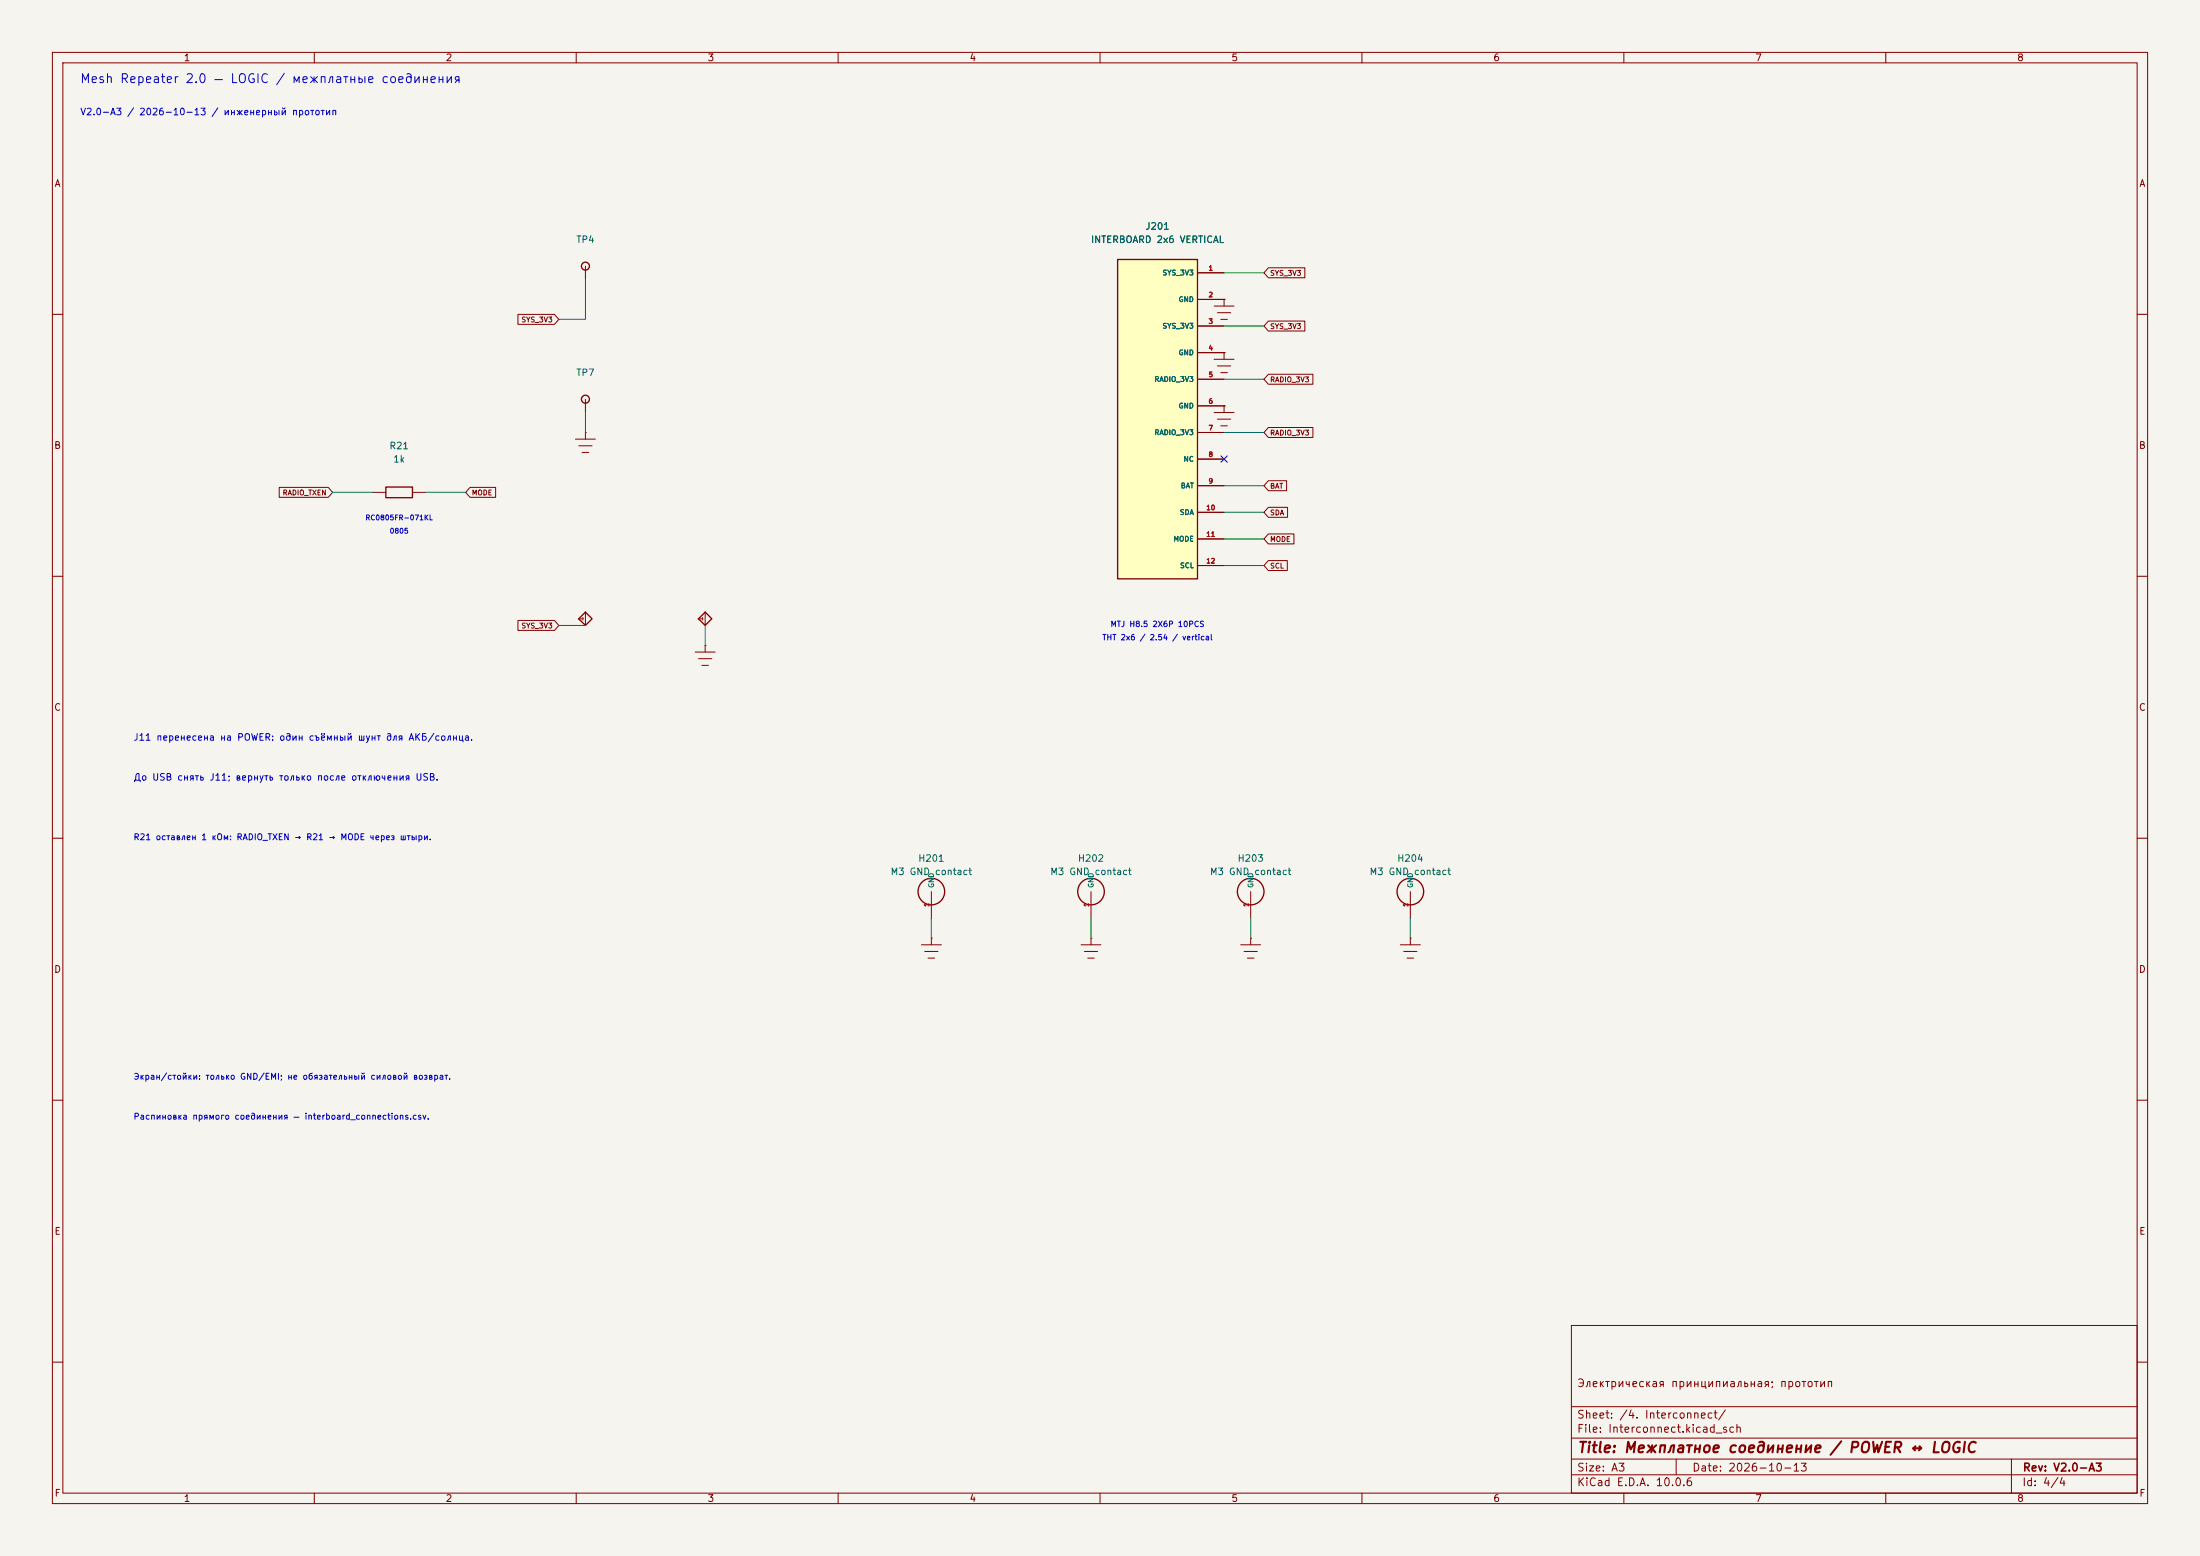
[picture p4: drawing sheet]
<svg xmlns="http://www.w3.org/2000/svg" width="420mm" height="297mm" viewBox="0 0 420 297" stroke-linecap="round" stroke-linejoin="round" font-family="sans-serif">
<path d="M0 0h420v297h-420z" fill="#f5f4ef" stroke="#f5f4ef" stroke-width=".19"/>
<g fill="none" stroke="#840000" stroke-width=".19">
<path d="M10 10h400v277h-400zM12 12h396v273h-396zM60 10v2M110 10v2M160 10v2M210 10v2M260 10v2M310 10v2M360 10v2M111.8 50.8v2.5M231.8 58.4h3.8M232.4 59.7h2.5"/>
<path d="M233.7 57.2h.1M233.7 57.2v1.2M10 60h2M111.8 76.2v2.5M231.8 78.7h3.8M233 61h1.3M233.7 77.5h.1M233.7 77.5v1.2M408 60h2M71.1 94h2.6M78.7 94h2.6M109.9 83.8h3.8"/>
<path d="M110.5 85.1h2.5M111.1 86.4h1.3M111.8 82.6h.1M111.8 82.6v1.2M232.4 80h2.5M233 81.3h1.3M10 110h2M111.8 116.8v2.6M134.6 116.8v2.6M408 110h2M132.7 124.5h3.8M133.3 125.7h2.6"/>
<path d="M134 127h1.3M134.6 123.2h.1M134.6 123.2v1.3M10 160h2M408 160h2M177.8 179.1h.1M177.8 170.2v5.1M177.8 179.1v1.2M208.3 179.1h.1M208.3 170.2v5.1M208.3 179.1v1.2M238.8 179.1h.1"/>
<path d="M238.8 170.2v5.1M238.8 179.1v1.2M269.2 179.1h.1M269.2 170.2v5.1M269.2 179.1v1.2M175.9 180.3h3.8M176.5 181.6h2.6M177.2 182.9h1.2M206.4 180.3h3.8M207 181.6h2.5M207.6 182.9h1.3M236.9 180.3h3.8"/>
<path d="M237.5 181.6h2.5M238.1 182.9h1.3M267.3 180.3h3.8M268 181.6h2.5M268.6 182.9h1.3M10 210h2M408 210h2M300 253h108v32h-108zM10 260h2M300 278.5h108M300 274.5h108M300 268.5h108"/>
<path d="M320 278.5v3M384 278.5v6.5M408 260h2M60 285v2M110 285v2M160 285v2M210 285v2M260 285v2M300 281.5h108M310 285v2M360 285v2"/>
</g>
<g fill="none" stroke="#840000" stroke-width=".25">
<path d="M73.7 93h5v2h-5zM110.5 118.1l1.3-1.3 1.2 1.3-1.2 1.3zM133.3 118.1l1.3-1.3 1.3 1.3-1.3 1.3z"/>
<circle cx="111.8" cy="50.8" r=".76"/>
<circle cx="111.8" cy="76.2" r=".76"/>
<circle cx="177.8" cy="170.2" r="2.54"/>
<circle cx="208.3" cy="170.2" r="2.54"/>
<circle cx="238.8" cy="170.2" r="2.54"/>
<circle cx="269.2" cy="170.2" r="2.54"/>
</g>
<path d="M213.4 49.5h15.2v61h-15.2z" fill="#ffffc2"/>
<path d="M213.4 49.5h15.2v61h-15.2z" fill="none" stroke="#840000" stroke-width=".25"/>
<g fill="none" stroke="#840000" stroke-width=".19">
<path d="M228.6 52.1h5.1M228.6 57.2h5.1M233.7 57.2h.1M242.1 51.1h7v1.9h-7l-.8-.9zM98.9 60h6.9l.9 1-.9 .9h-6.9zM228.6 62.2h5.1M228.6 67.3h5.1M228.6 72.4h5.1M228.6 77.5h5.1M231.8 68.6h3.8M232.4 69.9h2.5M233 71.1h1.3"/>
<path d="M233.7 67.3h.1M233.7 77.5h.1M233.7 67.3v1.3M242.1 71.4h8.5v1.9h-8.5l-.8-.9zM242.1 61.3h7v1.9h-7l-.8-1zM53.3 93h9.4l.8 1-.8 .9h-9.4zM89.7 93h4.9v1.9h-4.9l-.8-.9zM228.6 82.6h5.1M228.6 87.6h5.1M228.6 92.7h5.1M228.6 97.8h5.1M242.1 81.6h8.5v1.9h-8.5l-.8-.9z"/>
<path d="M242.1 91.8h3.5v1.9h-3.5l-.8-1zM242.1 96.8h3.7v1.9h-3.7l-.8-.9zM98.9 118.4h6.9l.9 1-.9 .9h-6.9zM228.6 102.9h5.1M228.6 108h5.1M242.1 107h3.7v1.9h-3.7l-.8-.9zM242.1 101.9h4.9v1.9h-4.9l-.8-.9z"/>
</g>
<g fill="none" stroke="#009600" stroke-width=".19">
<path d="M111.8 53.3v7.7h-5.1M233.7 52.1h7.6M111.8 78.7v3.9M233.7 72.4h7.6M233.7 62.2h7.6M63.5 94h7.6M81.3 94h7.6M233.7 92.7h7.6M233.7 82.6h7.6M233.7 97.8h7.6M106.7 119.4h5.1M134.6 119.4v3.8"/>
<path d="M233.7 102.9h7.6M233.7 108h7.6M177.8 175.3v3.8M208.3 175.3v3.8M238.8 175.3v3.8M269.2 175.3v3.8"/>
</g>
<path d="M233.1 87l1.2 1.2M234.3 87l-1.2 1.2" fill="none" stroke="#000084" stroke-width=".19"/>
<text font-size="2" fill="#840000" x="301" y="277.8">Title: Межплатное соединение / POWER ↔ LOGIC</text>
<text font-size="1.7" fill="#0000c2" x="15.2" y="16.3">Mesh Repeater 2.0 — LOGIC / межплатные соединения</text>
<g font-size="1.5" fill="#840000">
<text x="300.9" y="265.1">Электрическая принципиальная; прототип</text>
<text x="300.9" y="273.8">File: Interconnect.kicad_sch</text>
<text x="300.9" y="271.1">Sheet: /4. Interconnect/</text>
<text x="300.9" y="281.2">Size: A3</text>
<text x="322.9" y="281.2">Date: 2026-10-13</text>
<text x="386" y="281.2">Rev: V2.0-A3</text>
<text x="300.9" y="284">KiCad E.D.A. 10.0.6</text>
<text x="385.9" y="284">Id: 4/4</text>
</g>
<g font-size="1.3" fill="#840000">
<text x="35" y="12">1</text>
<text x="85" y="12">2</text>
<text x="135" y="12">3</text>
<text x="185" y="12">4</text>
<text x="235" y="12">5</text>
<text x="285" y="12">6</text>
<text x="335" y="12">7</text>
<text x="385" y="12">8</text>
<text x="10.3" y="36">A</text>
<text x="408.3" y="36">A</text>
<text x="10.2" y="86">B</text>
<text x="408.2" y="86">B</text>
<text x="10.2" y="136">C</text>
<text x="408.2" y="136">C</text>
<text x="10.2" y="186">D</text>
<text x="408.2" y="186">D</text>
<text x="10.3" y="236">E</text>
<text x="408.3" y="236">E</text>
<text x="10.3" y="286">F</text>
<text x="35" y="287">1</text>
<text x="85" y="287">2</text>
<text x="135" y="287">3</text>
<text x="185" y="287">4</text>
<text x="235" y="287">5</text>
<text x="285" y="287">6</text>
<text x="335" y="287">7</text>
<text x="385" y="287">8</text>
<text x="408.3" y="286">F</text>
</g>
<g font-size="1.3" fill="#0000c2">
<text x="15.2" y="22.3">V2.0-A3 / 2026-10-13 / инженерный прототип</text>
<text x="25.4" y="141.7">J11 перенесена на POWER: один съёмный шунт для АКБ/солнца.</text>
<text x="25.4" y="149.3">До USB снять J11; вернуть только после отключения USB.</text>
</g>
<g font-size="1.3" fill="#006464">
<text x="109.9" y="46.7">TP4</text>
<text x="208.2" y="46.7">INTERBOARD 2x6 VERTICAL</text>
<text x="218.6" y="44.1">J201</text>
<text x="109.9" y="72.1">TP7</text>
<text x="74.2" y="86.1">R21</text>
<text x="75" y="88.6">1k</text>
<text x="169.9" y="167.3">M3 GND contact</text>
<text x="175.2" y="164.8">H201</text>
<text x="200.4" y="167.3">M3 GND contact</text>
<text x="205.7" y="164.8">H202</text>
<text x="230.9" y="167.3">M3 GND contact</text>
<text x="236.2" y="164.8">H203</text>
<text x="261.3" y="167.3">M3 GND contact</text>
<text x="266.6" y="164.8">H204</text>
</g>
<g font-size="1.2" fill="#0000c2">
<text x="25.4" y="160.6">R21 оставлен 1 кОм: RADIO_TXEN → R21 → MODE через штыри.</text>
<text x="25.4" y="206.4">Экран/стойки: только GND/EMI; не обязательный силовой возврат.</text>
<text x="25.4" y="214">Распиновка прямого соединения — interboard_connections.csv.</text>
</g>
<g font-size="1.1" fill="#0000c2">
<text x="211.9" y="119.9">MTJ H8.5 2X6P 10PCS</text>
<text x="210.3" y="122.5">THT 2x6 / 2.54 / vertical</text>
</g>
<g font-size="1" fill="#006464">
<text x="221.8" y="52.8">SYS_3V3</text>
<text x="224.9" y="57.9">GND</text>
<text x="221.8" y="62.9">SYS_3V3</text>
<text x="224.9" y="68">GND</text>
<text x="220.3" y="73.1">RADIO_3V3</text>
<text x="220.3" y="83.3">RADIO_3V3</text>
<text x="224.9" y="78.2">GND</text>
<text x="225.9" y="88.3">NC</text>
<text x="225.3" y="93.4">BAT</text>
<text x="225.1" y="98.5">SDA</text>
<text x="223.9" y="103.6">MODE</text>
<text x="225.2" y="108.7">SCL</text>
<text x="178.5" y="169.6" transform="rotate(-90 178.5 169.6)">GND</text>
<text x="209" y="169.6" transform="rotate(-90 209 169.6)">GND</text>
<text x="239.5" y="169.6" transform="rotate(-90 239.5 169.6)">GND</text>
<text x="270" y="169.6" transform="rotate(-90 270 169.6)">GND</text>
</g>
<g font-size="1" fill="#840000">
<text x="242.4" y="52.9">SYS_3V3</text>
<text x="99.4" y="61.7">SYS_3V3</text>
<text x="242.4" y="63">SYS_3V3</text>
<text x="242.4" y="73.2">RADIO_3V3</text>
<text x="242.4" y="83.3">RADIO_3V3</text>
<text x="53.9" y="94.8">RADIO_TXEN</text>
<text x="90" y="94.8">MODE</text>
<text x="242.4" y="93.5">BAT</text>
<text x="242.4" y="98.6">SDA</text>
<text x="242.4" y="103.7">MODE</text>
<text x="242.4" y="108.7">SCL</text>
<text x="99.4" y="120.2">SYS_3V3</text>
</g>
<g font-size="1" fill="#0000c2">
<text x="69.7" y="99.5">RC0805FR-071KL</text>
<text x="74.3" y="102.1">0805</text>
</g>
<g font-size=".9" fill="#a90000">
<text x="230.6" y="51.9">1</text>
<text x="230.6" y="56.9">2</text>
<text x="230.6" y="62">3</text>
<text x="230.6" y="67.1">4</text>
<text x="230.6" y="72.2">5</text>
<text x="230.6" y="77.3">6</text>
<text x="230.6" y="82.3">7</text>
<text x="230.6" y="87.4">8</text>
<text x="230.6" y="92.5">9</text>
<text x="230.2" y="97.6">10</text>
<text x="230.2" y="102.7">11</text>
<text x="230.2" y="107.7">12</text>
<text x="111.6" y="118.6" transform="rotate(-90 111.6 118.6)">1</text>
<text x="134.4" y="118.6" transform="rotate(-90 134.4 118.6)">1</text>
<text x="177.6" y="173.2" transform="rotate(-90 177.6 173.2)">1</text>
<text x="208.1" y="173.2" transform="rotate(-90 208.1 173.2)">1</text>
<text x="238.6" y="173.2" transform="rotate(-90 238.6 173.2)">1</text>
<text x="269" y="173.2" transform="rotate(-90 269 173.2)">1</text>
</g>
</svg>
